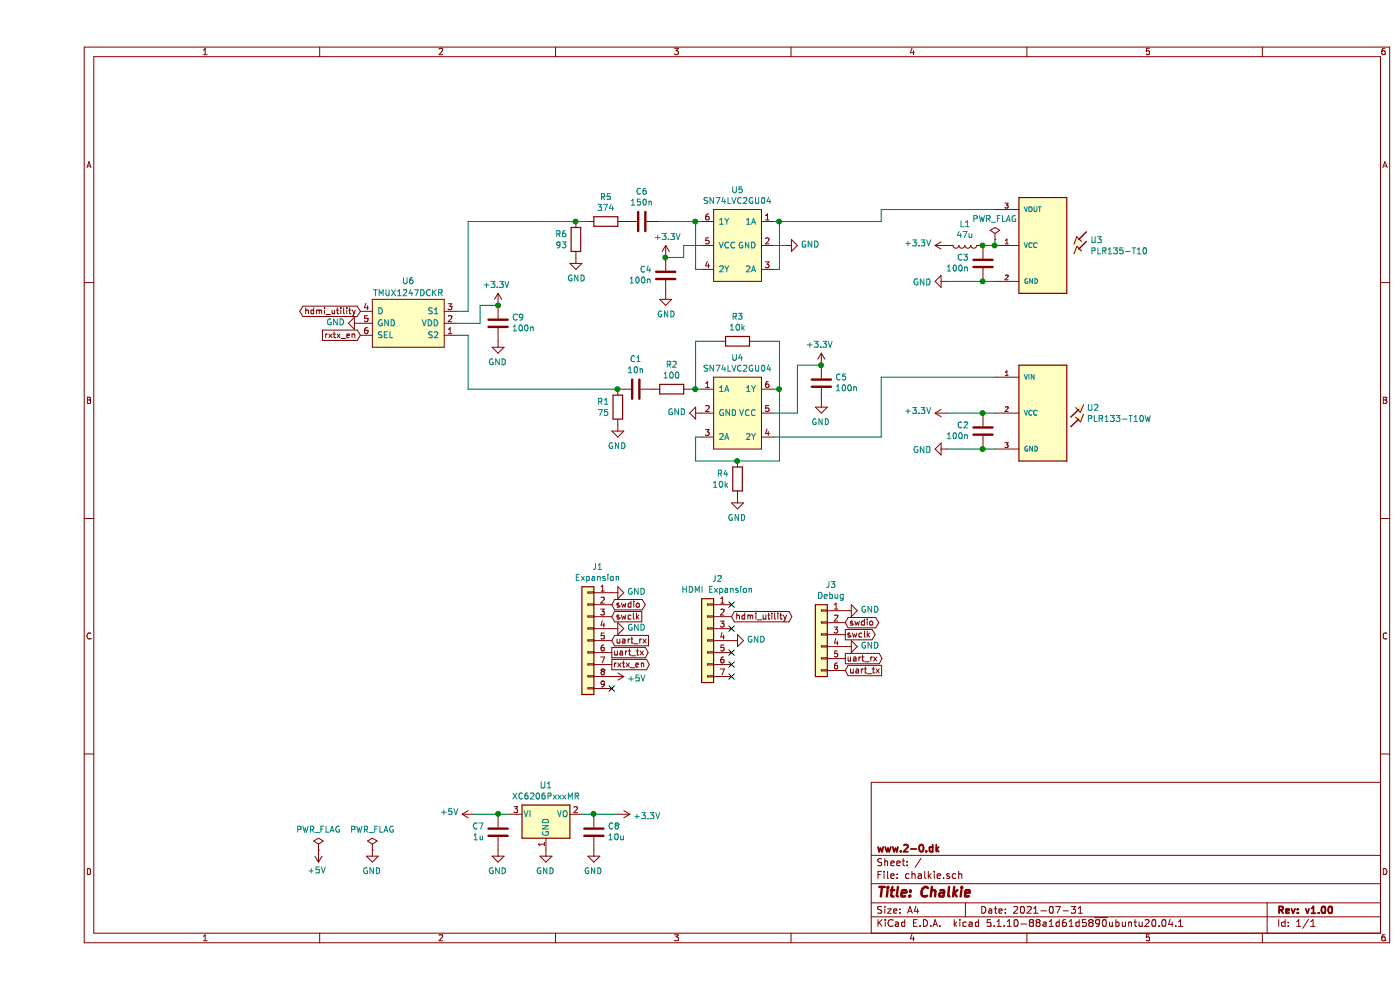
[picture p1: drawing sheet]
EESchema Schematic File Version 4
EELAYER 30 0
EELAYER END
$Descr A4 11693 8268
encoding utf-8
Sheet 1 1
Title "Chalkie"
Date "2021-07-31"
Rev "v1.00"
Comp "www.2-0.dk"
Comment1 ""
Comment2 ""
Comment3 ""
Comment4 ""
$EndDescr
$Comp
L power:GND #PWR01
U 1 1
P 7600 3750
F 0 "#PWR01" H 7600 3500 50  0001 C CNN
F 1 "GND" V 7605 3622 50  0000 R CNN
F 2 "" H 7600 3750 50  0001 C CNN
F 3 "" H 7600 3750 50  0001 C CNN
	1    7600 3750
	0    1    1    0   
$EndComp
$Comp
L chalkie:PLR133-T10W U2
U 1 1
P 8400 3450
F 0 "U2" H 8768 3496 50  0000 L CNN
F 1 "PLR133-T10W" H 8768 3405 50  0000 L CNN
F 2 "chalkie:PLT133T10W" H 7900 2850 50  0001 L BNN
F 3 "" H 8400 3450 50  0001 L BNN
	1    8400 3450
	1    0    0    -1  
$EndComp
$Comp
L power:+3.3V #PWR06
U 1 1
P 7600 3450
F 0 "#PWR06" H 7600 3300 50  0001 C CNN
F 1 "+3.3V" V 7615 3578 50  0000 L CNN
F 2 "" H 7600 3450 50  0001 C CNN
F 3 "" H 7600 3450 50  0001 C CNN
	1    7600 3450
	0    -1   -1   0   
$EndComp
Wire Wire Line
	8000 3450 7900 3450
Wire Wire Line
	8000 3750 7900 3750
$Comp
L Device:C C2
U 1 1
P 7900 3600
F 0 "C2" H 7785 3554 50  0000 R CNN
F 1 "100n" H 7785 3645 50  0000 R CNN
F 2 "Capacitor_SMD:C_0603_1608Metric" H 7938 3450 50  0001 C CNN
F 3 "~" H 7900 3600 50  0001 C CNN
	1    7900 3600
	1    0    0    1   
$EndComp
Wire Wire Line
	7900 3450 7600 3450
Connection ~ 7900 3450
Wire Wire Line
	7900 3750 7600 3750
Connection ~ 7900 3750
$Comp
L chalkie:SN74LVC2GU04 U4
U 1 1
P 5850 3450
F 0 "U4" H 5850 3915 50  0000 C CNN
F 1 "SN74LVC2GU04" H 5850 3824 50  0000 C CNN
F 2 "Package_TO_SOT_SMD:SOT-23-6" H 5850 3450 50  0001 C CNN
F 3 "" H 5850 3450 50  0001 C CNN
	1    5850 3450
	1    0    0    -1  
$EndComp
$Comp
L Device:R R1
U 1 1
P 4850 3400
F 0 "R1" H 4920 3446 50  0000 L CNN
F 1 "75" H 4920 3355 50  0000 L CNN
F 2 "Resistor_SMD:R_0603_1608Metric" V 4780 3400 50  0001 C CNN
F 3 "~" H 4850 3400 50  0001 C CNN
	1    4850 3400
	-1   0    0    -1  
$EndComp
$Comp
L power:GND #PWR05
U 1 1
P 4850 3550
F 0 "#PWR05" H 4850 3300 50  0001 C CNN
F 1 "GND" H 4855 3377 50  0000 C CNN
F 2 "" H 4850 3550 50  0001 C CNN
F 3 "" H 4850 3550 50  0001 C CNN
	1    4850 3550
	-1   0    0    -1  
$EndComp
$Comp
L Device:C C1
U 1 1
P 5000 3250
F 0 "C1" V 4748 3250 50  0000 C CNN
F 1 "10n" V 4839 3250 50  0000 C CNN
F 2 "Capacitor_SMD:C_0603_1608Metric" H 5038 3100 50  0001 C CNN
F 3 "~" H 5000 3250 50  0001 C CNN
	1    5000 3250
	0    -1   1    0   
$EndComp
$Comp
L Device:R R2
U 1 1
P 5300 3250
F 0 "R2" V 5093 3250 50  0000 C CNN
F 1 "100" V 5184 3250 50  0000 C CNN
F 2 "Resistor_SMD:R_0603_1608Metric" V 5230 3250 50  0001 C CNN
F 3 "~" H 5300 3250 50  0001 C CNN
	1    5300 3250
	0    -1   1    0   
$EndComp
Wire Wire Line
	6200 3250 6150 3250
$Comp
L power:+3.3V #PWR012
U 1 1
P 6550 3050
F 0 "#PWR012" H 6550 2900 50  0001 C CNN
F 1 "+3.3V" H 6565 3223 50  0000 C CNN
F 2 "" H 6550 3050 50  0001 C CNN
F 3 "" H 6550 3050 50  0001 C CNN
	1    6550 3050
	-1   0    0    -1  
$EndComp
$Comp
L power:GND #PWR08
U 1 1
P 5550 3450
F 0 "#PWR08" H 5550 3200 50  0001 C CNN
F 1 "GND" V 5555 3322 50  0000 R CNN
F 2 "" H 5550 3450 50  0001 C CNN
F 3 "" H 5550 3450 50  0001 C CNN
	1    5550 3450
	0    1    -1   0   
$EndComp
$Comp
L Device:C C5
U 1 1
P 6550 3200
F 0 "C5" H 6435 3154 50  0000 R CNN
F 1 "100n" H 6435 3245 50  0000 R CNN
F 2 "Capacitor_SMD:C_0603_1608Metric" H 6588 3050 50  0001 C CNN
F 3 "~" H 6550 3200 50  0001 C CNN
	1    6550 3200
	-1   0    0    1   
$EndComp
$Comp
L power:GND #PWR013
U 1 1
P 6550 3350
F 0 "#PWR013" H 6550 3100 50  0001 C CNN
F 1 "GND" H 6555 3177 50  0000 C CNN
F 2 "" H 6550 3350 50  0001 C CNN
F 3 "" H 6550 3350 50  0001 C CNN
	1    6550 3350
	-1   0    0    -1  
$EndComp
$Comp
L Device:R R4
U 1 1
P 5850 4000
F 0 "R4" H 5920 4046 50  0000 L CNN
F 1 "10k" H 5920 3955 50  0000 L CNN
F 2 "Resistor_SMD:R_0603_1608Metric" V 5780 4000 50  0001 C CNN
F 3 "~" H 5850 4000 50  0001 C CNN
	1    5850 4000
	-1   0    0    -1  
$EndComp
Wire Wire Line
	6200 3250 6200 3850
Wire Wire Line
	6200 3850 5850 3850
Wire Wire Line
	5500 3850 5500 3650
Wire Wire Line
	5500 3650 5550 3650
$Comp
L power:GND #PWR09
U 1 1
P 5850 4150
F 0 "#PWR09" H 5850 3900 50  0001 C CNN
F 1 "GND" H 5855 3977 50  0000 C CNN
F 2 "" H 5850 4150 50  0001 C CNN
F 3 "" H 5850 4150 50  0001 C CNN
	1    5850 4150
	-1   0    0    -1  
$EndComp
Connection ~ 5850 3850
Wire Wire Line
	5850 3850 5500 3850
Wire Wire Line
	6350 3050 6350 3450
Wire Wire Line
	6350 3450 6150 3450
Wire Wire Line
	6350 3050 6550 3050
Connection ~ 6550 3050
Wire Wire Line
	8000 3150 7050 3150
Wire Wire Line
	7050 3150 7050 3650
Wire Wire Line
	7050 3650 6150 3650
$Comp
L power:GND #PWR023
U 1 1
P 2700 2700
F 0 "#PWR023" H 2700 2450 50  0001 C CNN
F 1 "GND" V 2705 2572 50  0000 R CNN
F 2 "" H 2700 2700 50  0001 C CNN
F 3 "" H 2700 2700 50  0001 C CNN
	1    2700 2700
	0    1    -1   0   
$EndComp
$Comp
L Device:C C9
U 1 1
P 3850 2700
F 0 "C9" H 3735 2654 50  0000 R CNN
F 1 "100n" H 3735 2745 50  0000 R CNN
F 2 "Capacitor_SMD:C_0603_1608Metric" H 3888 2550 50  0001 C CNN
F 3 "~" H 3850 2700 50  0001 C CNN
	1    3850 2700
	-1   0    0    1   
$EndComp
$Comp
L power:GND #PWR025
U 1 1
P 3850 2850
F 0 "#PWR025" H 3850 2600 50  0001 C CNN
F 1 "GND" H 3855 2677 50  0000 C CNN
F 2 "" H 3850 2850 50  0001 C CNN
F 3 "" H 3850 2850 50  0001 C CNN
	1    3850 2850
	-1   0    0    -1  
$EndComp
Wire Wire Line
	3850 2550 3700 2550
$Comp
L power:+3.3V #PWR024
U 1 1
P 3850 2550
F 0 "#PWR024" H 3850 2400 50  0001 C CNN
F 1 "+3.3V" H 3865 2723 50  0000 C CNN
F 2 "" H 3850 2550 50  0001 C CNN
F 3 "" H 3850 2550 50  0001 C CNN
	1    3850 2550
	-1   0    0    -1  
$EndComp
Connection ~ 3850 2550
Text GLabel 2700 2600 0    50   BiDi ~ 0
hdmi_utility
$Comp
L Connector_Generic:Conn_01x07 J2
U 1 1
P 5600 5350
F 0 "J2" H 5518 5867 50  0000 C CNN
F 1 "HDMI Expansion" H 5518 5776 50  0000 C CNN
F 2 "Connector_PinSocket_2.54mm:PinSocket_1x07_P2.54mm_Vertical" H 5600 5350 50  0001 C CNN
F 3 "~" H 5600 5350 50  0001 C CNN
	1    5600 5350
	-1   0    0    -1  
$EndComp
$Comp
L power:GND #PWR018
U 1 1
P 5800 5350
F 0 "#PWR018" H 5800 5100 50  0001 C CNN
F 1 "GND" V 5805 5222 50  0000 R CNN
F 2 "" H 5800 5350 50  0001 C CNN
F 3 "" H 5800 5350 50  0001 C CNN
	1    5800 5350
	0    -1   -1   0   
$EndComp
$Comp
L power:GND #PWR03
U 1 1
P 4800 4950
F 0 "#PWR03" H 4800 4700 50  0001 C CNN
F 1 "GND" V 4805 4822 50  0000 R CNN
F 2 "" H 4800 4950 50  0001 C CNN
F 3 "" H 4800 4950 50  0001 C CNN
	1    4800 4950
	0    -1   -1   0   
$EndComp
$Comp
L power:GND #PWR04
U 1 1
P 4800 5250
F 0 "#PWR04" H 4800 5000 50  0001 C CNN
F 1 "GND" V 4805 5122 50  0000 R CNN
F 2 "" H 4800 5250 50  0001 C CNN
F 3 "" H 4800 5250 50  0001 C CNN
	1    4800 5250
	0    -1   -1   0   
$EndComp
$Comp
L power:+5V #PWR016
U 1 1
P 4800 5650
F 0 "#PWR016" H 4800 5500 50  0001 C CNN
F 1 "+5V" V 4815 5778 50  0000 L CNN
F 2 "" H 4800 5650 50  0001 C CNN
F 3 "" H 4800 5650 50  0001 C CNN
	1    4800 5650
	0    1    1    0   
$EndComp
NoConn ~ 5800 5050
NoConn ~ 5800 5250
NoConn ~ 5800 5450
NoConn ~ 5800 5550
NoConn ~ 5800 5650
NoConn ~ 4800 5750
$Comp
L Regulator_Linear:XC6206PxxxMR U1
U 1 1
P 4250 6800
F 0 "U1" H 4250 7042 50  0000 C CNN
F 1 "XC6206PxxxMR" H 4250 6951 50  0000 C CNN
F 2 "Package_TO_SOT_SMD:SOT-23" H 4250 7025 50  0001 C CIN
F 3 "https://www.torexsemi.com/file/xc6206/XC6206.pdf" H 4250 6800 50  0001 C CNN
	1    4250 6800
	1    0    0    -1  
$EndComp
$Comp
L Device:C C8
U 1 1
P 4650 6950
F 0 "C8" H 4535 6904 50  0000 R CNN
F 1 "10u" H 4535 6995 50  0000 R CNN
F 2 "Capacitor_SMD:C_0805_2012Metric" H 4688 6800 50  0001 C CNN
F 3 "~" H 4650 6950 50  0001 C CNN
	1    4650 6950
	-1   0    0    1   
$EndComp
$Comp
L Device:C C7
U 1 1
P 3850 6950
F 0 "C7" H 3736 6904 50  0000 R CNN
F 1 "1u" H 3736 6995 50  0000 R CNN
F 2 "Capacitor_SMD:C_0805_2012Metric" H 3888 6800 50  0001 C CNN
F 3 "~" H 3850 6950 50  0001 C CNN
	1    3850 6950
	1    0    0    1   
$EndComp
$Comp
L power:+5V #PWR017
U 1 1
P 3650 6800
F 0 "#PWR017" H 3650 6650 50  0001 C CNN
F 1 "+5V" V 3665 6928 50  0000 L CNN
F 2 "" H 3650 6800 50  0001 C CNN
F 3 "" H 3650 6800 50  0001 C CNN
	1    3650 6800
	0    -1   -1   0   
$EndComp
$Comp
L power:+3.3V #PWR022
U 1 1
P 4850 6800
F 0 "#PWR022" H 4850 6650 50  0001 C CNN
F 1 "+3.3V" V 4865 6928 50  0000 L CNN
F 2 "" H 4850 6800 50  0001 C CNN
F 3 "" H 4850 6800 50  0001 C CNN
	1    4850 6800
	0    1    1    0   
$EndComp
$Comp
L power:GND #PWR020
U 1 1
P 4250 7100
F 0 "#PWR020" H 4250 6850 50  0001 C CNN
F 1 "GND" H 4255 6927 50  0000 C CNN
F 2 "" H 4250 7100 50  0001 C CNN
F 3 "" H 4250 7100 50  0001 C CNN
	1    4250 7100
	-1   0    0    -1  
$EndComp
$Comp
L power:GND #PWR021
U 1 1
P 4650 7100
F 0 "#PWR021" H 4650 6850 50  0001 C CNN
F 1 "GND" H 4655 6927 50  0000 C CNN
F 2 "" H 4650 7100 50  0001 C CNN
F 3 "" H 4650 7100 50  0001 C CNN
	1    4650 7100
	-1   0    0    -1  
$EndComp
$Comp
L power:GND #PWR019
U 1 1
P 3850 7100
F 0 "#PWR019" H 3850 6850 50  0001 C CNN
F 1 "GND" H 3855 6927 50  0000 C CNN
F 2 "" H 3850 7100 50  0001 C CNN
F 3 "" H 3850 7100 50  0001 C CNN
	1    3850 7100
	-1   0    0    -1  
$EndComp
Wire Wire Line
	3650 6800 3850 6800
Wire Wire Line
	3850 6800 3950 6800
Connection ~ 3850 6800
Wire Wire Line
	4550 6800 4650 6800
Wire Wire Line
	4650 6800 4850 6800
Connection ~ 4650 6800
Text GLabel 4800 5550 2    50   Output ~ 0
rxtx_en
$Comp
L power:PWR_FLAG #FLG0102
U 1 1
P 2350 7100
F 0 "#FLG0102" H 2350 7175 50  0001 C CNN
F 1 "PWR_FLAG" H 2350 7273 50  0000 C CNN
F 2 "" H 2350 7100 50  0001 C CNN
F 3 "~" H 2350 7100 50  0001 C CNN
	1    2350 7100
	1    0    0    -1  
$EndComp
$Comp
L power:+5V #PWR0101
U 1 1
P 2350 7100
F 0 "#PWR0101" H 2350 6950 50  0001 C CNN
F 1 "+5V" H 2365 7273 50  0000 C CNN
F 2 "" H 2350 7100 50  0001 C CNN
F 3 "" H 2350 7100 50  0001 C CNN
	1    2350 7100
	-1   0    0    1   
$EndComp
Text GLabel 2700 2800 0    50   Input ~ 0
rxtx_en
$Comp
L power:PWR_FLAG #FLG0103
U 1 1
P 2800 7100
F 0 "#FLG0103" H 2800 7175 50  0001 C CNN
F 1 "PWR_FLAG" H 2800 7273 50  0000 C CNN
F 2 "" H 2800 7100 50  0001 C CNN
F 3 "~" H 2800 7100 50  0001 C CNN
	1    2800 7100
	1    0    0    -1  
$EndComp
$Comp
L power:GND #PWR0102
U 1 1
P 2800 7100
F 0 "#PWR0102" H 2800 6850 50  0001 C CNN
F 1 "GND" H 2805 6927 50  0000 C CNN
F 2 "" H 2800 7100 50  0001 C CNN
F 3 "" H 2800 7100 50  0001 C CNN
	1    2800 7100
	-1   0    0    -1  
$EndComp
$Comp
L chalkie:TMUX1247DCKR U6
U 1 1
P 3100 2700
F 0 "U6" H 3100 2350 50  0000 C CNN
F 1 "TMUX1247DCKR" H 3100 2450 50  0000 C CNN
F 2 "chalkie:SOT65P210X110-6N" H 3100 2700 50  0001 C CNN
F 3 "" H 3100 2700 50  0001 C CNN
	1    3100 2700
	-1   0    0    1   
$EndComp
Wire Wire Line
	3700 2550 3700 2700
Connection ~ 6200 3250
Connection ~ 5500 3250
Wire Wire Line
	5500 3250 5550 3250
Wire Wire Line
	5450 3250 5500 3250
Connection ~ 6200 1850
Wire Wire Line
	7050 1750 8000 1750
Wire Wire Line
	7050 1850 7050 1750
Wire Wire Line
	6200 1850 7050 1850
Connection ~ 8000 2050
$Comp
L power:PWR_FLAG #FLG0101
U 1 1
P 8000 2000
F 0 "#FLG0101" H 8000 2075 50  0001 C CNN
F 1 "PWR_FLAG" H 8000 2173 50  0000 C CNN
F 2 "" H 8000 2000 50  0001 C CNN
F 3 "~" H 8000 2000 50  0001 C CNN
	1    8000 2000
	-1   0    0    -1  
$EndComp
Wire Wire Line
	5400 2150 5250 2150
Wire Wire Line
	5400 2050 5400 2150
Wire Wire Line
	6150 2050 6250 2050
Wire Wire Line
	6200 1850 6150 1850
Wire Wire Line
	6200 2250 6200 1850
Wire Wire Line
	6150 2250 6200 2250
$Comp
L power:GND #PWR07
U 1 1
P 6250 2050
F 0 "#PWR07" H 6250 1800 50  0001 C CNN
F 1 "GND" V 6255 1922 50  0000 R CNN
F 2 "" H 6250 2050 50  0001 C CNN
F 3 "" H 6250 2050 50  0001 C CNN
	1    6250 2050
	0    -1   -1   0   
$EndComp
Connection ~ 5500 1850
Wire Wire Line
	5200 1850 5500 1850
Wire Wire Line
	4500 1850 4600 1850
$Comp
L power:GND #PWR015
U 1 1
P 4500 2150
F 0 "#PWR015" H 4500 1900 50  0001 C CNN
F 1 "GND" H 4505 1977 50  0000 C CNN
F 2 "" H 4500 2150 50  0001 C CNN
F 3 "" H 4500 2150 50  0001 C CNN
	1    4500 2150
	1    0    0    -1  
$EndComp
Connection ~ 5250 2150
Wire Wire Line
	5550 2050 5400 2050
$Comp
L power:GND #PWR011
U 1 1
P 5250 2450
F 0 "#PWR011" H 5250 2200 50  0001 C CNN
F 1 "GND" H 5255 2277 50  0000 C CNN
F 2 "" H 5250 2450 50  0001 C CNN
F 3 "" H 5250 2450 50  0001 C CNN
	1    5250 2450
	1    0    0    -1  
$EndComp
$Comp
L Device:C C4
U 1 1
P 5250 2300
F 0 "C4" H 5135 2254 50  0000 R CNN
F 1 "100n" H 5135 2345 50  0000 R CNN
F 2 "Capacitor_SMD:C_0603_1608Metric" H 5288 2150 50  0001 C CNN
F 3 "~" H 5250 2300 50  0001 C CNN
	1    5250 2300
	1    0    0    1   
$EndComp
$Comp
L power:+3.3V #PWR010
U 1 1
P 5250 2150
F 0 "#PWR010" H 5250 2000 50  0001 C CNN
F 1 "+3.3V" H 5265 2323 50  0000 C CNN
F 2 "" H 5250 2150 50  0001 C CNN
F 3 "" H 5250 2150 50  0001 C CNN
	1    5250 2150
	1    0    0    -1  
$EndComp
Wire Wire Line
	5500 1850 5550 1850
Wire Wire Line
	5500 2250 5500 1850
Wire Wire Line
	5550 2250 5500 2250
$Comp
L Device:C C6
U 1 1
P 5050 1850
F 0 "C6" V 4798 1850 50  0000 C CNN
F 1 "150n" V 4889 1850 50  0000 C CNN
F 2 "Capacitor_SMD:C_0603_1608Metric" H 5088 1700 50  0001 C CNN
F 3 "~" H 5050 1850 50  0001 C CNN
	1    5050 1850
	0    -1   1    0   
$EndComp
$Comp
L Device:R R5
U 1 1
P 4750 1850
F 0 "R5" V 4543 1850 50  0000 C CNN
F 1 "374" V 4634 1850 50  0000 C CNN
F 2 "Resistor_SMD:R_0603_1608Metric" V 4680 1850 50  0001 C CNN
F 3 "~" H 4750 1850 50  0001 C CNN
	1    4750 1850
	0    -1   1    0   
$EndComp
$Comp
L Device:R R6
U 1 1
P 4500 2000
F 0 "R6" H 4570 2046 50  0000 L CNN
F 1 "93" H 4570 1955 50  0000 L CNN
F 2 "Resistor_SMD:R_0603_1608Metric" V 4430 2000 50  0001 C CNN
F 3 "~" H 4500 2000 50  0001 C CNN
	1    4500 2000
	-1   0    0    -1  
$EndComp
$Comp
L chalkie:SN74LVC2GU04 U5
U 1 1
P 5850 2050
F 0 "U5" H 5850 2515 50  0000 C CNN
F 1 "SN74LVC2GU04" H 5850 2424 50  0000 C CNN
F 2 "Package_TO_SOT_SMD:SOT-23-6" H 5850 2050 50  0001 C CNN
F 3 "" H 5850 2050 50  0001 C CNN
	1    5850 2050
	-1   0    0    -1  
$EndComp
Wire Wire Line
	6200 2850 6200 3250
Wire Wire Line
	6000 2850 6200 2850
Wire Wire Line
	5500 2850 5700 2850
Wire Wire Line
	5500 3250 5500 2850
$Comp
L Device:R R3
U 1 1
P 5850 2850
F 0 "R3" V 5643 2850 50  0000 C CNN
F 1 "10k" V 5734 2850 50  0000 C CNN
F 2 "Resistor_SMD:R_0603_1608Metric" V 5780 2850 50  0001 C CNN
F 3 "~" H 5850 2850 50  0001 C CNN
	1    5850 2850
	0    -1   1    0   
$EndComp
Connection ~ 7900 2350
Wire Wire Line
	7600 2350 7900 2350
$Comp
L power:+3.3V #PWR014
U 1 1
P 7600 2050
F 0 "#PWR014" H 7600 1900 50  0001 C CNN
F 1 "+3.3V" V 7615 2178 50  0000 L CNN
F 2 "" H 7600 2050 50  0001 C CNN
F 3 "" H 7600 2050 50  0001 C CNN
	1    7600 2050
	0    -1   -1   0   
$EndComp
Connection ~ 7900 2050
Wire Wire Line
	8000 2050 7900 2050
$Comp
L Device:L L1
U 1 1
P 7750 2050
F 0 "L1" V 7569 2050 50  0000 C CNN
F 1 "47u" V 7660 2050 50  0000 C CNN
F 2 "Inductor_SMD:L_0805_2012Metric" H 7750 2050 50  0001 C CNN
F 3 "~" H 7750 2050 50  0001 C CNN
	1    7750 2050
	0    1    1    0   
$EndComp
Wire Wire Line
	7900 2350 8000 2350
$Comp
L Device:C C3
U 1 1
P 7900 2200
F 0 "C3" H 7785 2154 50  0000 R CNN
F 1 "100n" H 7785 2245 50  0000 R CNN
F 2 "Capacitor_SMD:C_0603_1608Metric" H 7938 2050 50  0001 C CNN
F 3 "~" H 7900 2200 50  0001 C CNN
	1    7900 2200
	1    0    0    1   
$EndComp
$Comp
L chalkie:PLR135-T10 U3
U 1 1
P 8400 2050
F 0 "U3" H 8796 2096 50  0000 L CNN
F 1 "PLR135-T10" H 8796 2005 50  0000 L CNN
F 2 "chalkie:PLR135T10" H 7900 1450 50  0001 L BNN
F 3 "" H 8400 2050 50  0001 L BNN
	1    8400 2050
	1    0    0    -1  
$EndComp
$Comp
L power:GND #PWR02
U 1 1
P 7600 2350
F 0 "#PWR02" H 7600 2100 50  0001 C CNN
F 1 "GND" V 7605 2222 50  0000 R CNN
F 2 "" H 7600 2350 50  0001 C CNN
F 3 "" H 7600 2350 50  0001 C CNN
	1    7600 2350
	0    1    1    0   
$EndComp
Wire Wire Line
	4500 1850 3600 1850
Wire Wire Line
	3600 1850 3600 2600
Wire Wire Line
	3600 2600 3500 2600
Connection ~ 4500 1850
Wire Wire Line
	4850 3250 3600 3250
Wire Wire Line
	3600 3250 3600 2800
Wire Wire Line
	3600 2800 3500 2800
Connection ~ 4850 3250
Wire Wire Line
	3700 2700 3500 2700
Text GLabel 5800 5150 2    50   BiDi ~ 0
hdmi_utility
Wire Wire Line
	8000 2000 8000 2050
$Comp
L Connector_Generic:Conn_01x06 J3
U 1 1
P 6550 5300
F 0 "J3" H 6468 5717 50  0000 C CNN
F 1 "Debug" H 6468 5626 50  0000 C CNN
F 2 "Connector_PinHeader_2.54mm:PinHeader_1x06_P2.54mm_Vertical" H 6550 5300 50  0001 C CNN
F 3 "~" H 6550 5300 50  0001 C CNN
	1    6550 5300
	-1   0    0    -1  
$EndComp
$Comp
L Connector_Generic:Conn_01x09 J1
U 1 1
P 4600 5350
F 0 "J1" H 4518 5967 50  0000 C CNN
F 1 "Expansion" H 4518 5876 50  0000 C CNN
F 2 "Connector_PinSocket_2.54mm:PinSocket_1x09_P2.54mm_Vertical" H 4600 5350 50  0001 C CNN
F 3 "~" H 4600 5350 50  0001 C CNN
	1    4600 5350
	-1   0    0    -1  
$EndComp
$Comp
L power:GND #PWR026
U 1 1
P 6750 5100
F 0 "#PWR026" H 6750 4850 50  0001 C CNN
F 1 "GND" V 6755 4972 50  0000 R CNN
F 2 "" H 6750 5100 50  0001 C CNN
F 3 "" H 6750 5100 50  0001 C CNN
	1    6750 5100
	0    -1   -1   0   
$EndComp
$Comp
L power:GND #PWR027
U 1 1
P 6750 5400
F 0 "#PWR027" H 6750 5150 50  0001 C CNN
F 1 "GND" V 6755 5272 50  0000 R CNN
F 2 "" H 6750 5400 50  0001 C CNN
F 3 "" H 6750 5400 50  0001 C CNN
	1    6750 5400
	0    -1   -1   0   
$EndComp
Text GLabel 6750 5200 2    50   BiDi ~ 0
swdio
Text GLabel 4800 5050 2    50   BiDi ~ 0
swdio
Text GLabel 4800 5150 2    50   Input ~ 0
swclk
Text GLabel 6750 5300 2    50   Output ~ 0
swclk
Text GLabel 6750 5500 2    50   Output ~ 0
uart_rx
Text GLabel 6750 5600 2    50   Input ~ 0
uart_tx
Text GLabel 4800 5350 2    50   Input ~ 0
uart_rx
Text GLabel 4800 5450 2    50   Output ~ 0
uart_tx
$EndSCHEMATC
